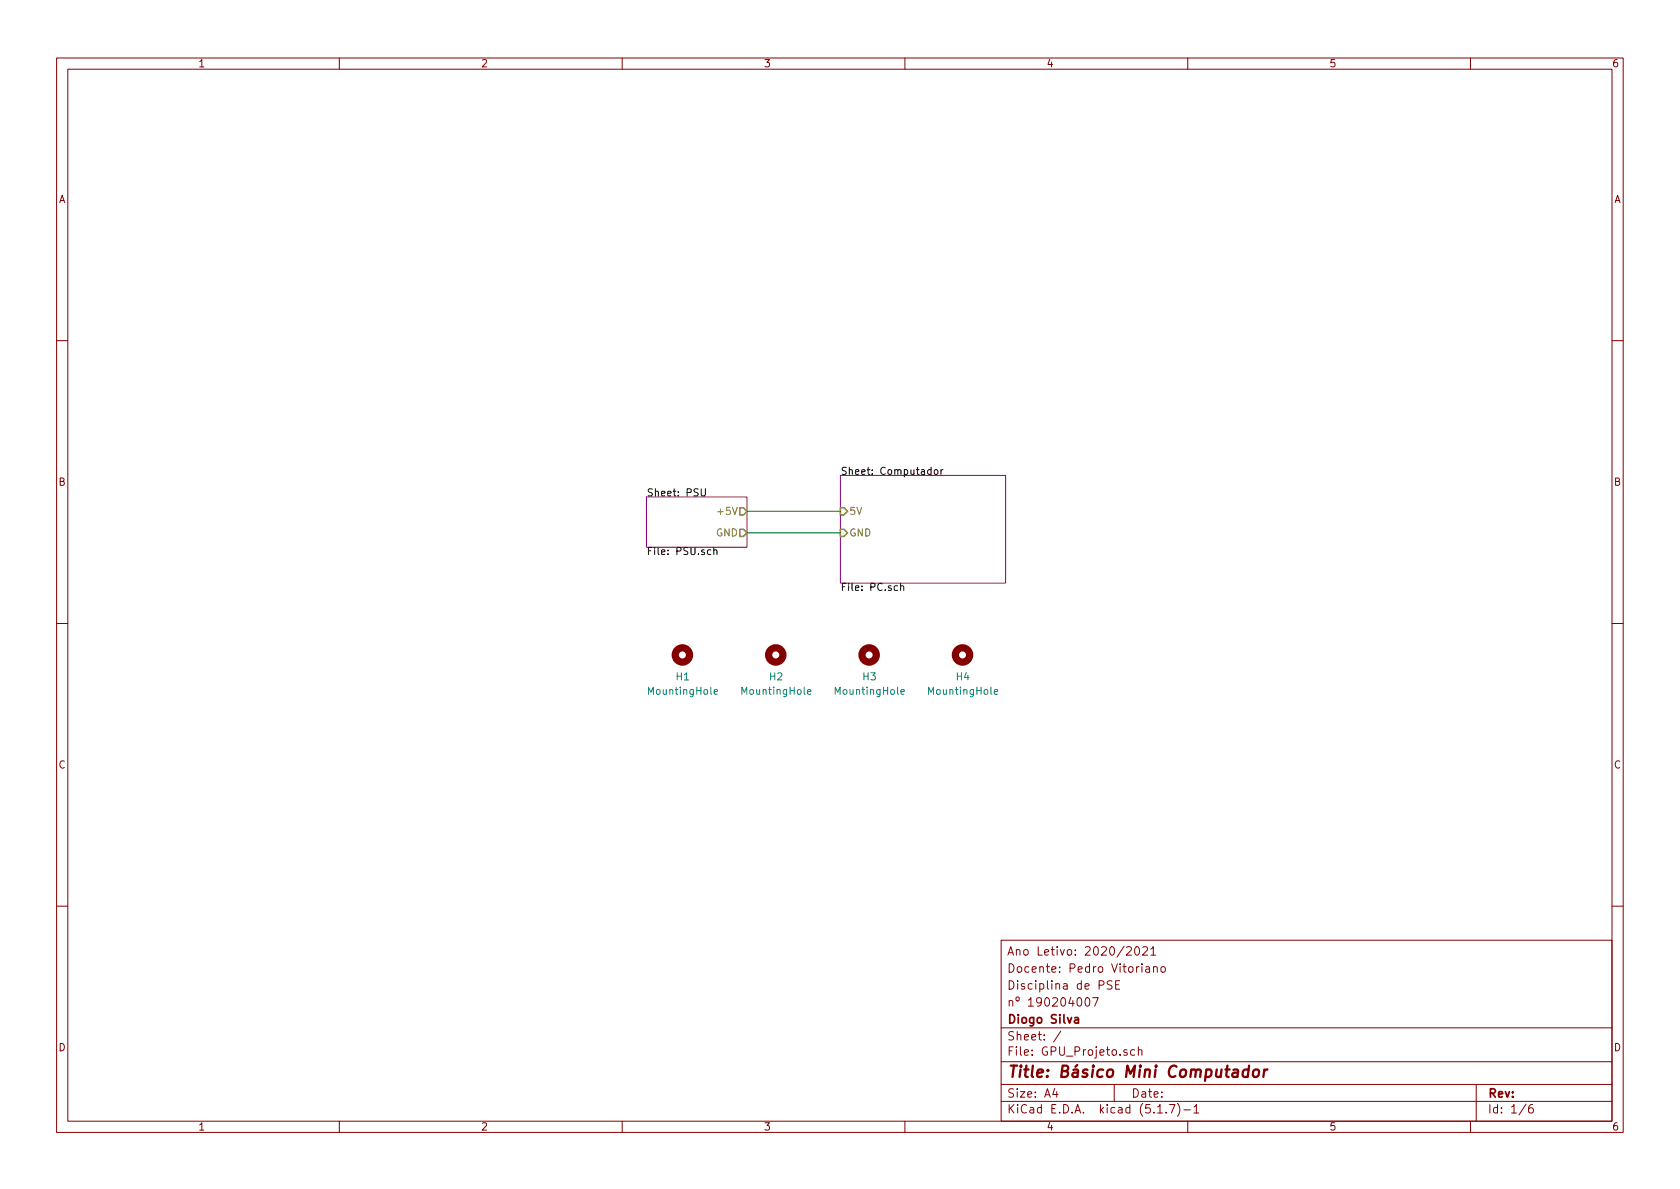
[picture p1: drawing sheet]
<svg xmlns="http://www.w3.org/2000/svg" width="297mm" height="210mm" viewBox="0 0 297 210" stroke-linecap="round" stroke-linejoin="round" font-family="sans-serif">
<g fill="none" stroke="#840000" stroke-width=".18">
<path d="M10 10.3h277v189.9h-277zM12 12.2h273v186.1h-273zM60 10.3v1.9M110 10.3v1.9M160 10.3v1.9M210 10.3v1.9M260 10.3v1.9M10 60.2h2M285 60.2h2M10 110.3h2M285 110.3h2M10 160.2h2"/>
<path d="M177 166.3h108v32h-108zM192 176.6l.3-.2a.94 .94 0 0 1 0 1.5 .82 .82 0 0 1-.3-1.3zM193.2 176.4h1l-.7 1.5M194.3 174.2l.7-.1 .2-.2-.1-.3-.2-.2h-.6v1.5M196.6 173.5l-.5-.1-.3 .3v.3l.7 .4v.4a.62 .62 0 0 1-.7 0M197.3 174.1h.5M198 173.4h-.7v1.5h.7M199.2 167.6l.2-.2h.4l.3 .4-1 1.1h1M200.8 167.6l.2-.2a.81 .81 0 0 1 .6 .6 .81 .81 0 0 1-.3 .8l-.2 .1a.79 .79 0 0 1-.3-1.3zM201.9 170.4v.2M202.1 167.6l.2-.2h.3l.3 .4-.9 1.1h.9M202.6 171h.6l.1 .9"/>
<path d="M203.3 171.3l-.5 .1-.3 .2 .3 .3h.5M203.5 167.8l.4-.4v1.5M203.5 168.9h.8M204 171.1v-.1a.37 .37 0 0 1 .6 .1v.8M204 170.9v1M205.3 171.1l.2-.2 .5 .2v.7l-.2 .1-.5-.1zM285 160.2h2M60 198.3v1.9M110 198.3v1.9M160 198.3v1.9M177 194.8h108M177 191.8h108"/>
<path d="M177 187.8h108M177 181.8h108M186.5 192.5l-.4 1h1M186.8 193v1M187.6 182.3l-1.3 2M197 191.8v3M199.3 185.7a.37 .37 0 0 0-.6 .1l.1 .2 .5 .2v.1l-.2 .3-.4-.1M200.6 185.7l-.4-.1-.3 .3 .1 .6 .2 .1 .4-.1M201.3 185.7a.37 .37 0 0 1 .6 .1v.8M201.3 185.1v1.5M204.7 196.8h.8M206.2 196.7v.1"/>
<path d="M206.8 195.3h.9l-.6 1.5M208.2 195.1a1.71 1.71 0 0 1 0 2.3M209.3 196.3h1.2M210 198.3v1.9M211.1 195.8l.4-.5v1.5M211.1 196.8h.9M260 198.3v1.9M261 191.8v6.5M269.8 195.2l-1.2 2M271 195.3a.62 .62 0 0 0-.7 .7v.7l.3 .1 .4-.1 .1-.5-.1-.2-.4-.1-.3 .3"/>
</g>
<path d="M220.8 189.2a.68 .68 0 0 0-1 .3l-.1 .6 .1 .2 .2 .1 .6-.1M220.9 188.4l-.3 2M221.7 189.3a.53 .53 0 0 1 .5-.2 .53 .53 0 0 1 .4 .4v.6a.54 .54 0 0 1-.6 .4 .54 .54 0 0 1-.5-.4zM223.5 189.1l-.1 1.3M224.1 189.1a.54 .54 0 0 0-.6 .4" fill="none" stroke="#840000" stroke-width=".41"/>
<path d="M190 180h.6l.1 .9M190.7 180.3l-.5 .1a.29 .29 0 0 0-.2 .2 .29 .29 0 0 0 .2 .3l.5-.1" fill="none" stroke="#840000" stroke-width=".3"/>
<path d="M114.3 87.9h17.8v8.9h-17.8zM148.6 84.1h29.2v19h-29.2z" fill="none" stroke="#840084" stroke-width=".18"/>
<path d="M124 86.4v1.1l.2 .2 .4-.1 .1-.1v-1.1M125.7 97.3l-.4-.1-.2 .3 .1 .5h.5M126.2 97.4l.2-.2 .3 .1 .1 .8M126.2 96.8v1.3M164.6 83.1h-.3l-.3 .2 .1 .5h.5M164.6 82.6v1.3M165.3 83.1h.3l.2 .2-.1 .5-.3 .1-.2-.1zM166.4 83.1v.8M166.7 83.1l-.3 .2M158.7 103.6h-.4l-.2 .2 .1 .6h.5M159.2 103.7l.2-.1h.3l.1 .8M159.2 103.1v1.3" fill="none" stroke="#000" stroke-width=".18"/>
<path d="M130.8 89.8h.6l.7 .6-.7 .7h-.6zM130.8 93.6h.6l.7 .6-.7 .7h-.6zM148.6 89.8h.6l.7 .6-.7 .7h-.6zM148.6 93.6h.6l.7 .6-.7 .7h-.6z" fill="none" stroke="#848400" stroke-width=".25"/>
<g fill="none" stroke="#840000" stroke-width="1.3">
<circle cx="120.6" cy="115.8" r="1.27"/>
<circle cx="137.2" cy="115.8" r="1.27"/>
<circle cx="153.7" cy="115.8" r="1.27"/>
<circle cx="170.2" cy="115.8" r="1.27"/>
</g>
<path d="M126.3 122.3l.6-.1-.1-.2-.3-.1-.2 .2v.6h.5M142.8 122.3l.6-.1-.1-.2-.3-.1-.2 .2v.6h.5M159.3 122.3l.6-.1-.1-.2-.3-.1-.2 .2 .1 .6h.4M175.8 122.3l.6-.1v-.2l-.4-.1-.2 .2 .1 .6h.5" fill="none" stroke="#008484" stroke-width=".18"/>
<path d="M132.1 90.4h16.5M132.1 94.2h16.5" fill="none" stroke="#008400" stroke-width=".18"/>
<text font-size="2.8" fill="#840000" x="178" y="190.5">Title: Básico Mini Computador</text>
<g font-size="2.1" fill="#840000">
<text x="178" y="172">Docente: Pedro Vitoriano</text>
<text x="178" y="169">Ano Letivo: 2020/2021</text>
<text x="178" y="178">nº 190204007</text>
<text x="178" y="175">Disciplina de PSE</text>
<text x="178" y="184">Sheet: /</text>
<text x="178" y="181">Diogo Silva</text>
<text x="178" y="186.7">File: GPU_Projeto.sch</text>
<text x="178" y="196.9">KiCad E.D.A. kicad (5.1.7)-1</text>
<text x="178" y="194.1">Size: A4</text>
<text x="200" y="194.1">Date:</text>
<text x="263" y="194.1">Rev:</text>
<text x="263" y="196.9">Id: 1/6</text>
</g>
<g font-size="1.8" fill="#840000">
<text x="35" y="11.9">1</text>
<text x="85" y="11.9">2</text>
<text x="135" y="11.9">3</text>
<text x="185" y="11.9">4</text>
<text x="235" y="11.9">5</text>
<text x="285" y="11.9">6</text>
<text x="10.4" y="35.9">A</text>
<text x="285.4" y="35.9">A</text>
<text x="10.4" y="85.9">B</text>
<text x="285.4" y="85.9">B</text>
<text x="10.4" y="135.9">C</text>
<text x="285.4" y="135.9">C</text>
<text x="10.4" y="185.9">D</text>
<text x="285.4" y="185.9">D</text>
<text x="35" y="199.9">1</text>
<text x="85" y="199.9">2</text>
<text x="135" y="199.9">3</text>
<text x="185" y="199.9">4</text>
<text x="235" y="199.9">5</text>
<text x="285" y="199.9">6</text>
</g>
<g font-size="1.8">
<text x="148.6" y="84">Sheet: Computador</text>
<text x="114.3" y="87.8">Sheet: PSU</text>
<text x="114.3" y="98.1">File: PSU.sch</text>
<text x="148.6" y="104.5">File: PC.sch</text>
</g>
<g font-size="1.8" fill="#848400">
<text x="126.6" y="94.9">GND</text>
<text x="127.4" y="91.1">+5V</text>
<text x="150.1" y="91.1">5V</text>
<text x="150.1" y="94.9">GND</text>
</g>
<g font-size="1.8" fill="#008484">
<text x="114.9" y="122.9">MountingHole</text>
<text x="119.6" y="120.3">H1</text>
<text x="131.4" y="122.9">MountingHole</text>
<text x="136.1" y="120.3">H2</text>
<text x="147.9" y="122.9">MountingHole</text>
<text x="152.6" y="120.3">H3</text>
<text x="164.4" y="122.9">MountingHole</text>
<text x="169.1" y="120.3">H4</text>
</g>
</svg>
